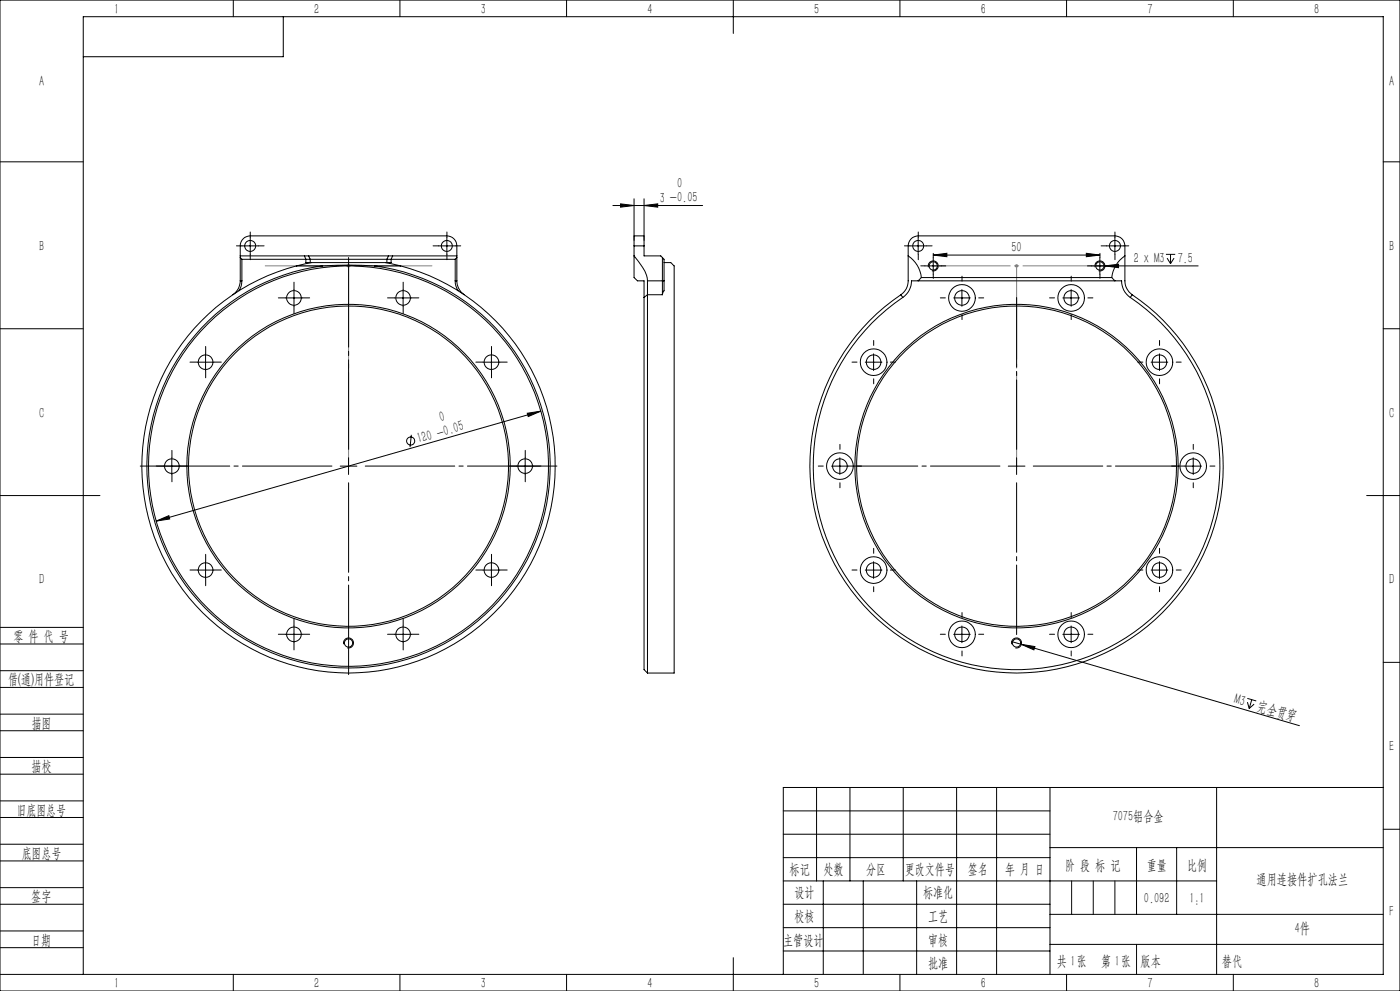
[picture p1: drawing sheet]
<svg xmlns="http://www.w3.org/2000/svg" width="420mm" height="297mm" viewBox="0 0 420 297" stroke-linecap="round" stroke-linejoin="round" font-family="sans-serif">
<g fill="none" stroke="#000" stroke-width=".3">
<path d="M0 0h420v297h-420zM70 0v5M85 5v12h-60M120 0v5M170 0v5M220 0v10M270 0v5M320 0v5M370 0v5M0 48.5h25M190.2 59.6v12.4M193.2 59.6v12.4"/>
<path d="M415 48.5h5M72.1 76.7h19.2M72.1 77.2l.5 .5M72.6 77.7h19.2M72.6 77.7v6.5M72.6 73.7h5M75.1 71.2v5M88.9 79.7a62 62 0 0 0-35.2 95.5 62 62 0 0 0 101.7 0 62 62 0 0 0-35.2-95.5M88.9 79.7h7.9M91.3 76.7h1.3M91.3 76.7l.5 1M91.8 77.7h1.3"/>
<path d="M91.8 77.7v1h25.5v-1M92.6 76.7h24M92.6 76.7l.5 1M93.1 77.7h23M93.1 77.7v1M93.5 78.7l-4.6 1M96.8 79.7a122.1 122.1 0 0 1 15.5 0M96.8 79.7a60.5 60.5 0 0 0-43.3 92.5 60.5 60.5 0 0 0 102.1 0 60.5 60.5 0 0 0-43.3-92.5M112.3 79.7h7.9M115.6 78.7l4.6 1M116.1 77.7h1.2M116.1 77.7v1"/>
<path d="M116.6 76.7h1.2M116.6 76.7l-.5 1M117.3 77.7h19.3M117.8 76.7l-.5 1M117.8 76.7h19.3M131.6 73.7h5M134.1 71.2v5M136.6 77.7v6.5M137.1 77.2l-.5 .5M183.9 61.6h26.9M186.2 61.1l4 .5-4 .5zM190.2 76.7v6.5l1 1h2v4.9"/>
<path d="M190.2 76.7a16.8 16.8 0 0 1 4 6.6v.9M190.2 73.7v-3h3v3M190.2 73.7v3M190.2 73.7h3M193.2 73.7v3h5l.5 .5M193.2 61.6l4.1-.5v1zM198.7 77.2v11.1M198.7 77.2l.5 .5v6.5M199.2 78.7h2l1 1v122h-8M272.5 76.7a8.9 8.9 0 0 1 3.9 6.5M272.5 76.7a39.5 39.5 0 0 1-.4 9.3l-.9 1.5-.9 .8M272.5 76.7v-3a3 3 0 0 1 2.9-3h59.1a3 3 0 0 1 3 3v3"/>
<path d="M273 73.7h5M275.4 71.2v5M277.5 79.7h5M280 77.2v5M280 76.4l4.1-.5v1zM280 76.4h50M325.9 75.9l4.1 .5-4.1 .5zM330 77.2v5M331.5 79.7l4.1-.5v1zM332 73.7h5M334.5 71.2v5M337.5 76.7a9.2 9.2 0 0 0-4 6.5"/>
<path d="M337.5 76.7v1.7a31.9 31.9 0 0 0 .3 7.6l.9 1.5 1 .8M349.8 76.2h2.8M350.1 77.4l1.1 1.6M351.2 76.2v2.8M352.2 77.4l-1 1.6M359.4 79.7h-32M0 98.5h25M72.1 84.2a5.1 5.1 0 0 1-2.3 4.1M72.1 84.2v-10.5a3 3 0 0 1 3-3h59a3 3 0 0 1 3 3v10.5M72.1 84.2h.5M72.6 84.2l-.2 1.5-.7 1.4M85.7 89.3h5"/>
<path d="M88.2 86.8v5M118.4 89.3h5M120.9 86.8v5M136.6 84.2l.2 1.5 .6 1.4M136.6 84.2h.5M137.1 84.2a5.1 5.1 0 0 0 2.2 4.1M193.2 89.1v111.6l1 1M194.2 88.3v113.4M194.2 84.2v4.1M194.2 84.2h5M194.2 88.3h4.5M194.2 88.3l-1 .8"/>
<path d="M199.2 84.2v.7a6.1 6.1 0 0 1-.5 3.3v.1M270.3 88.3a62 62 0 0 0-11.9 92.4 62 62 0 0 0 93.1 0 62 62 0 0 0-11.8-92.4M270.3 88.3l.5 .8M270.8 89.1a6 6 0 0 0 2.7-4.9h63a5.9 5.9 0 0 0 2.6 4.9M270.8 89.1a61 61 0 0 0-11.6 90.9 61 61 0 0 0 91.6 0 61 61 0 0 0-11.7-90.9M276.4 83.2l-1 1M276.4 83.2h57.1M278.5 80.1a1.49 1.49 0 0 1 1.3-1.9 1.49 1.49 0 0 1 1.6 1.6 1.49 1.49 0 0 1-1.8 1.3M286.1 89.3h5M288.6 86.8v5M318.8 89.3h5M321.3 86.8v5"/>
<path d="M328.5 80.1a1.5 1.5 0 0 1 1.3-1.9 1.5 1.5 0 0 1 1.6 1.6 1.5 1.5 0 0 1-1.8 1.3M333.5 83.2l1 1M339.7 88.3l-.6 .8M415 98.5h5M59.2 108.5h5M61.7 106v5.1M144.9 108.5h5M147.4 106v5.1M259.6 108.5h5M262.1 106v5.1M345.3 108.5h5M347.8 106v5.1"/>
<path d="M49.1 139.7h4.9M51.5 137.2v5M102.1 139.7h5M104.6 137.2v5M123.4 130.3l-.4 3.7M155 139.7h5.1M157.6 137.2v5M158.2 123.9l4-.7-3.7 1.6zM162.2 123.2l-115.4 33M249.4 139.7h5.1M252 137.2v5M302.5 139.7h5"/>
<path d="M305 137.2v5M355.5 139.7h5M358 137.2v5M0 148.5h30M46.8 156.2l3.9-1.7 .2 1zM410 148.5h10M59.2 170.8h5M61.7 168.3v5.1M144.9 170.8h5M147.4 168.3v5.1M259.6 170.8h5M262.1 168.3v5.1"/>
<path d="M345.3 170.8h5M347.8 168.3v5.1M0 193h25M0 188h25M85.7 190.1h5M88.2 187.6v5M103.1 193.1a1.5 1.5 0 0 1 1.4-1.9 1.5 1.5 0 0 1 1.6 1.7 1.5 1.5 0 0 1-1.9 1.3M118.4 190.1h5M120.9 187.6v5M286.1 190.1h5M288.6 187.6v5M303.5 192.3l2.9 .8"/>
<path d="M303.5 193.1a1.5 1.5 0 0 1 1.4-1.9 1.5 1.5 0 0 1 1.6 1.7 1.5 1.5 0 0 1-1.9 1.3M306.4 193.1l4.1 .7-.3 1zM306.4 193.1l83.4 24.4M318.8 190.1h5M321.3 187.6v5M415 198.5h5M0 206h25M0 201h25M0 219h25M0 214h25M374.2 209.3l2.7 .8M374.2 210.4l.6 1.9"/>
<path d="M375.5 209.7l-.7 2.6M376.2 211l-1.4 1.3M0 232h25M0 227h25M245 236v28M255 236v28M271 236v28M287 236v56M299 236v56M315 236v56M365 236v56M415 236h-180v56"/>
<path d="M0 245h25M0 240h25M0 258h25M0 253h25M235 243h80M235 250h80M235 257h80M315 254h100M341 254v20M353 254v20M415 248.5h5M0 271h25"/>
<path d="M0 266h25M0 279h25M235 271h80M235 264h130M235 278h80M247 264v28M259 264v28M275 264v28M315 274h100M0 284h25M0 292h415v-287h-390v287M70 292v5"/>
<path d="M120 292v5M170 292v5M220 287v10M235 285h80M270 292v5M315 283h100M320 292v5M370 292v5"/>
<circle cx="75.1" cy="73.7" r="1.65"/>
<circle cx="134" cy="73.7" r="1.65"/>
<circle cx="275.5" cy="73.7" r="1.65"/>
<circle cx="280" cy="79.7" r="1.24"/>
<circle cx="330" cy="79.7" r="1.24"/>
<circle cx="334.5" cy="73.7" r="1.65"/>
<circle cx="88.2" cy="89.3" r="2.21"/>
<circle cx="120.9" cy="89.3" r="2.19"/>
<circle cx="288.6" cy="89.3" r="4"/>
<circle cx="288.6" cy="89.3" r="2.21"/>
<circle cx="321.3" cy="89.3" r="4"/>
<circle cx="321.3" cy="89.3" r="2.19"/>
<circle cx="61.7" cy="108.5" r="2.21"/>
<circle cx="147.4" cy="108.5" r="2.21"/>
<circle cx="262.1" cy="108.5" r="4"/>
<circle cx="262.1" cy="108.5" r="2.21"/>
<circle cx="347.8" cy="108.5" r="4"/>
<circle cx="347.8" cy="108.5" r="2.19"/>
<circle cx="51.6" cy="139.7" r="2.21"/>
<circle cx="104.6" cy="139.7" r="48"/>
<circle cx="104.6" cy="139.7" r="60"/>
<circle cx="104.6" cy="139.7" r="48.5"/>
<circle cx="123.2" cy="132.2" r="1.2"/>
<circle cx="157.6" cy="139.7" r="2.21"/>
<circle cx="252" cy="139.7" r="4"/>
<circle cx="252" cy="139.7" r="2.21"/>
<circle cx="304.9" cy="139.7" r="48.5"/>
<circle cx="304.9" cy="139.7" r="48"/>
<circle cx="358" cy="139.7" r="4"/>
<circle cx="358" cy="139.7" r="2.19"/>
<circle cx="61.7" cy="170.8" r="2.21"/>
<circle cx="147.4" cy="170.8" r="2.21"/>
<circle cx="262.1" cy="170.8" r="4"/>
<circle cx="262.1" cy="170.8" r="2.21"/>
<circle cx="347.8" cy="170.8" r="4"/>
<circle cx="347.8" cy="170.8" r="2.19"/>
<circle cx="88.2" cy="190.1" r="2.21"/>
<circle cx="104.5" cy="192.7" r="1.26"/>
<circle cx="120.9" cy="190.1" r="2.19"/>
<circle cx="288.6" cy="190.1" r="4"/>
<circle cx="288.6" cy="190.1" r="2.21"/>
<circle cx="305" cy="192.7" r="1.24"/>
<circle cx="321.3" cy="190.1" r="4"/>
<circle cx="321.3" cy="190.1" r="2.19"/>
</g>
<path d="M104.1 79.7h1M104.2 79.3l.7 .7M104.6 79.2v1M104.9 79.3l-.7 .7M304.5 79.7h1M304.6 79.3l.7 .7M305 79.2v1M305.3 79.3l-.7 .7" fill="none" stroke="#808080" stroke-width=".3"/>
<path d="M321.5 264v10M328 264v10M334.5 264v10M341 283v9" fill="none" stroke="#0a0605" stroke-width=".3"/>
<path d="M104.6 139.7v-60M305 139.7v-60" fill="none" stroke="#808080" stroke-width=".3" stroke-dasharray="30.5 1.3 1.3 1.3" stroke-dashoffset="2.4"/>
<path d="M129.6 79.7h-50M280 79.7h50" fill="none" stroke="#808080" stroke-width=".3" stroke-dasharray="30.5 1.3 1.3 1.3" stroke-dashoffset="7.4"/>
<path d="M99.6 139.7h-57.5M104.6 134.7v-57.5M109.6 139.7h57.5M104.6 144.7v57.5" fill="none" stroke="#000" stroke-width=".3" stroke-dasharray="30.5 1.3 1.3 1.3" stroke-dashoffset="3.6"/>
<g fill="none" stroke="#000" stroke-width=".3" stroke-dasharray="30.5 1.3 1.3 1.3">
<path d="M72.6 73.7h-1.7M75.1 71.2v-1.7M75.1 76.2v1.6M77.6 73.7h1.6M131.6 73.7h-1.7M134.1 71.2v-1.7M134.1 76.2v1.6M136.6 73.7h1.6M273 73.7h-1.7M275.5 71.2v-1.7M275.5 76.2v1.6M277.5 79.7h-1.3"/>
<path d="M278 73.7h1.6M280 77.2v-1.3M282.5 79.7h1.2M327.5 79.7h-1.3M330 77.2v-1.3M332 73.7h-1.7M332.5 79.7h1.2M334.5 71.2v-1.7M334.5 76.2v1.6M337 73.7h1.6M85.7 89.3h-2.2M88.2 86.8v-2.2"/>
<path d="M88.2 91.8v2.2M90.7 89.3h2.2M118.5 89.3h-2.2M121 86.8v-2.2M121 91.8v2.2M123.5 89.3h2.2M280 82.2v1.2M283.6 89.3h-1.5M288.6 84.3v-1.5M288.6 94.3v1.5M293.6 89.3h1.5M316.4 89.3h-1.5"/>
<path d="M321.4 84.3v-1.5M321.4 94.3v1.5M326.4 89.3h1.5M330 82.2v1.2M59.2 108.5h-2.2M61.7 106v-2.2M61.7 111v2.2M64.2 108.5h2.2M145 108.5h-2.2M147.5 106v-2.2M147.5 111v2.2M150 108.5h2.2"/>
<path d="M257.1 108.5h-1.5M262.1 103.5v-1.5M262.1 113.5v1.5M267.1 108.5h1.5M342.9 108.5h-1.5M347.9 103.5v-1.5M347.9 113.5v1.5M352.9 108.5h1.5M49.1 139.7h-2.2M51.6 137.2v-2.2M54.1 139.7h2.2M155.1 139.7h-2.2"/>
<path d="M157.6 137.2v-2.2M160.1 139.7h2.2M247 139.7h-1.5M252 134.7v-1.5M257 139.7h1.5M353 139.7h-1.5M358 134.7v-1.5M363 139.7h1.5M51.6 142.2v2.2M157.6 142.2v2.2M252 144.7v1.5M358 144.7v1.5"/>
<path d="M59.2 170.8h-2.2M61.7 168.3v-2.2M61.7 173.3v2.2M64.2 170.8h2.2M145 170.8h-2.2M147.5 168.3v-2.2M147.5 173.3v2.2M150 170.8h2.2M257.1 170.8h-1.5M262.1 165.8v-1.5M262.1 175.8v1.5M267.1 170.8h1.5"/>
<path d="M342.9 170.8h-1.5M347.9 165.8v-1.5M347.9 175.8v1.5M352.9 170.8h1.5M85.7 190.1h-2.2M88.2 187.6v-2.2M88.2 192.6v2.2M90.7 190.1h2.2M118.5 190.1h-2.2M121 187.6v-2.2M121 192.6v2.2M123.5 190.1h2.2"/>
<path d="M283.6 190.1h-1.5M288.6 185.1v-1.5M288.6 195.1v1.5M293.6 190.1h1.5M316.4 190.1h-1.5M321.4 185.1v-1.5M321.4 195.1v1.5M326.4 190.1h1.5"/>
</g>
<path d="M300 139.7h-45.5M305 134.7v-45.5M310 139.7h45.5M305 144.7v45.5" fill="none" stroke="#000" stroke-width=".3" stroke-dasharray="30.5 1.3 1.3 1.3" stroke-dashoffset="9.6"/>
<g fill="#000">
<path d="M306.4 193.1l4.1 .7-.3 1z"/>
<path d="M186.2 61.1l4 .5-4 .5zM193.2 61.6l4.1-.5v1zM280 76.4l4.1-.5v1zM325.9 75.9l4.1 .5-4.1 .5zM331.5 79.7l4.1 .5v-1z"/>
<path d="M46.8 156.2l4.1-.7-.2-1zM158.2 123.9l.3 .9 3.7-1.6z"/>
</g>
<g font-size="4.4">
<text x="34.2" y="4.1">1</text>
<text x="94.2" y="4.1">2</text>
<text x="144.2" y="4.1">3</text>
<text x="194.2" y="4.1">4</text>
<text x="244.2" y="4.1">5</text>
<text x="294.2" y="4.1">6</text>
<text x="344.2" y="4.1">7</text>
<text x="394.2" y="4.1">8</text>
<text x="11.7" y="25.9">A</text>
<text x="416.7" y="25.9">A</text>
<text x="203.1" y="56.3">0</text>
<text x="197.9" y="60.7">3 -0.05</text>
<text x="11.7" y="75.1">B</text>
<text x="303.4" y="75.5">50</text>
<text x="416.7" y="75.1">B</text>
<text x="340.1" y="78.8">2 x M3</text>
<text x="353.3" y="78.8">7.5</text>
<text x="11.7" y="125.1">C</text>
<text x="416.7" y="125.1">C</text>
<text x="132.3" y="126.4" transform="rotate(-16 132.3 126.4)">0</text>
<text x="125.5" y="132.9" transform="rotate(-16 125.5 132.9)">120 -0.05</text>
<text x="11.7" y="175.1">D</text>
<text x="416.7" y="175.1">D</text>
<text x="4" y="192">零 件 代 号</text>
<text x="2.5" y="205.1">借(通)用件登记</text>
<text x="370.1" y="210.8" transform="rotate(16 370.1 210.8)">M3</text>
<text x="376.9" y="212.8" transform="rotate(16 376.9 212.8)">完全贯穿</text>
<text x="9.5" y="218.1">描图</text>
<text x="416.7" y="225.1">E</text>
<text x="9.5" y="231.1">描校</text>
<text x="5" y="244.2">旧底图总号</text>
<text x="333.8" y="246.2">7075铝合金</text>
<text x="6.5" y="257.2">底图总号</text>
<text x="236.9" y="261.9">标记</text>
<text x="247.1" y="261.9">处数</text>
<text x="259.9" y="261.9">分区</text>
<text x="271.5" y="261.9">更改文件号</text>
<text x="290.4" y="261.9">签名</text>
<text x="301.5" y="261.9">年 月 日</text>
<text x="319.5" y="260.6">阶 段 标 记</text>
<text x="344" y="260.6">重量</text>
<text x="356.1" y="260.6">比例</text>
<text x="238.3" y="268.9">设计</text>
<text x="276.9" y="268.9">标准化</text>
<text x="376.9" y="264.8">通用连接件扩孔法兰</text>
<text x="9.4" y="270.1">签字</text>
<text x="343.2" y="270.7">0.092</text>
<text x="356.8" y="270.7">1:1</text>
<text x="416.8" y="274.4">F</text>
<text x="238.3" y="276.1">校核</text>
<text x="278.4" y="276">工艺</text>
<text x="388.4" y="279.6">4件</text>
<text x="9.4" y="283.2">日期</text>
<text x="234.9" y="283.3">主管设计</text>
<text x="278.4" y="283.3">审核</text>
<text x="278.4" y="290.2">批准</text>
<text x="317.1" y="289.4">共 张</text>
<text x="321.1" y="289.4">1</text>
<text x="330.3" y="289.4">第 张</text>
<text x="334.5" y="289.4">1</text>
<text x="342.1" y="289.4">版本</text>
<text x="34.2" y="296.1">1</text>
<text x="94.2" y="296.1">2</text>
<text x="144.2" y="296.1">3</text>
<text x="194.2" y="296.1">4</text>
<text x="244.2" y="296.1">5</text>
<text x="294.2" y="296.1">6</text>
<text x="344.2" y="296.1">7</text>
<text x="394.2" y="296.1">8</text>
</g>
<text font-size="4.4" fill="#0a0605" x="366.6" y="289.4">替代</text>
</svg>
